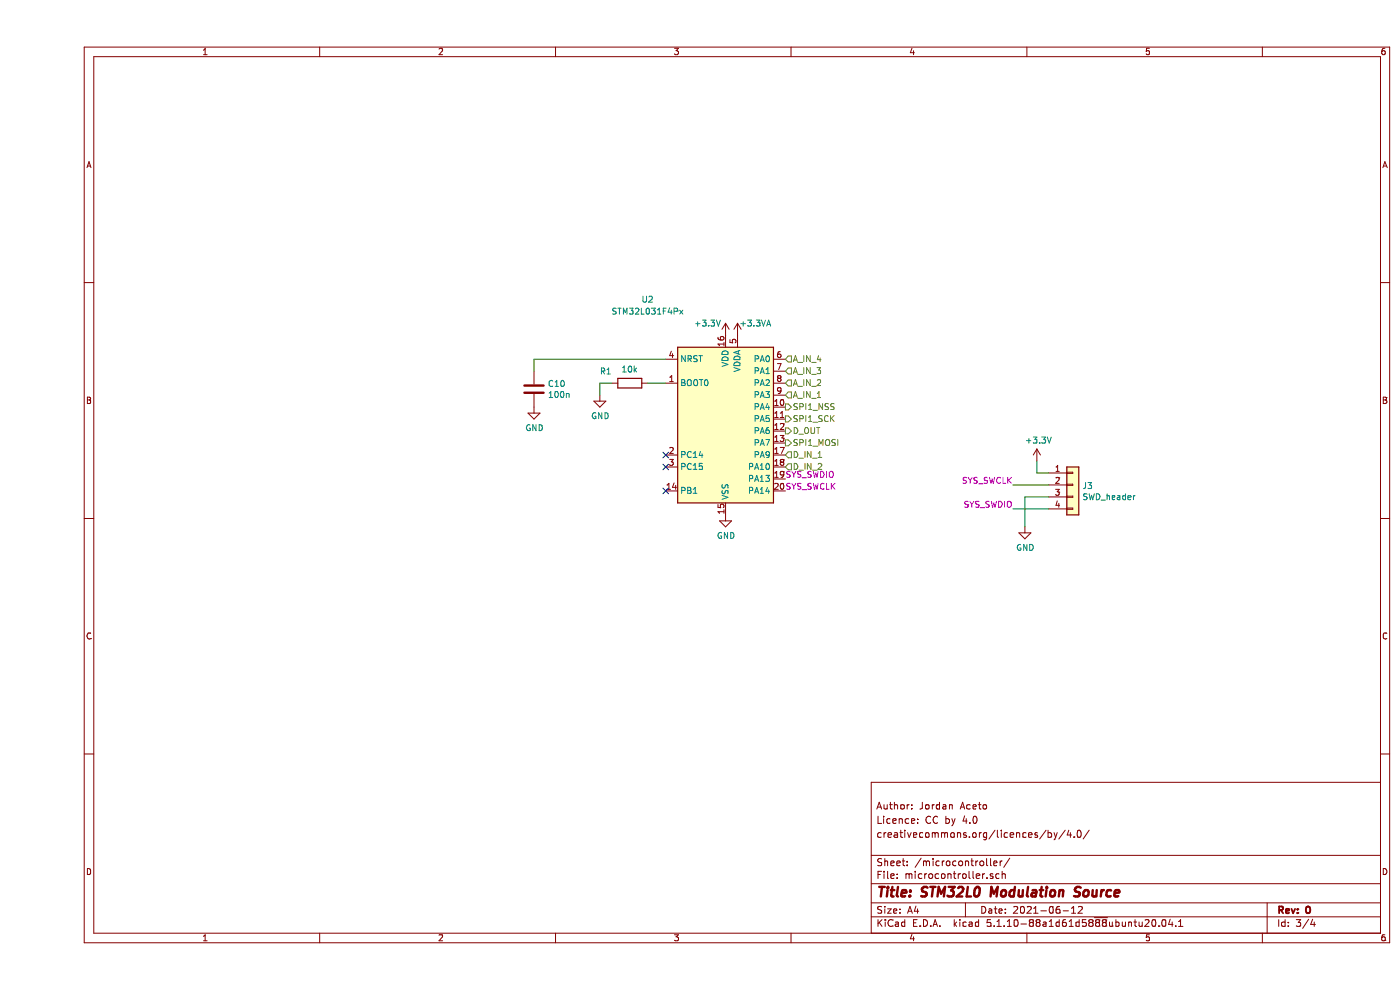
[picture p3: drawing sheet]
EESchema Schematic File Version 4
EELAYER 30 0
EELAYER END
$Descr A4 11693 8268
encoding utf-8
Sheet 3 4
Title "STM32L0 Modulation Source"
Date "2021-06-12"
Rev "0"
Comp ""
Comment1 "creativecommons.org/licences/by/4.0/"
Comment2 "Licence: CC by 4.0"
Comment3 "Author: Jordan Aceto"
Comment4 ""
$EndDescr
$Comp
L MCU_ST_STM32L0:STM32L031F4Px U?
U 1 1
P 5750 3500
AR Path="/60C43B70" Ref="U?"  Part="1" 
AR Path="/60C41260/60C43B70" Ref="U2"  Part="1" 
F 0 "U2" H 5100 4500 50  0000 C CNN
F 1 "STM32L031F4Px" H 5100 4400 50  0000 C CNN
F 2 "Package_SO:TSSOP-20_4.4x6.5mm_P0.65mm" H 5350 2800 50  0001 R CNN
F 3 "http://www.st.com/st-web-ui/static/active/en/resource/technical/document/datasheet/DM00140359.pdf" H 5750 3500 50  0001 C CNN
	1    5750 3500
	1    0    0    -1  
$EndComp
$Comp
L power:GND #PWR?
U 1 1
P 5750 4300
AR Path="/60C43B76" Ref="#PWR?"  Part="1" 
AR Path="/60C41260/60C43B76" Ref="#PWR06"  Part="1" 
F 0 "#PWR06" H 5750 4050 50  0001 C CNN
F 1 "GND" H 5755 4127 50  0000 C CNN
F 2 "" H 5750 4300 50  0001 C CNN
F 3 "" H 5750 4300 50  0001 C CNN
	1    5750 4300
	1    0    0    -1  
$EndComp
$Comp
L power:+3.3V #PWR?
U 1 1
P 5750 2800
AR Path="/60C43B7C" Ref="#PWR?"  Part="1" 
AR Path="/60C41260/60C43B7C" Ref="#PWR05"  Part="1" 
F 0 "#PWR05" H 5750 2650 50  0001 C CNN
F 1 "+3.3V" H 5600 2900 50  0000 C CNN
F 2 "" H 5750 2800 50  0001 C CNN
F 3 "" H 5750 2800 50  0001 C CNN
	1    5750 2800
	1    0    0    -1  
$EndComp
$Comp
L power:+3.3VA #PWR?
U 1 1
P 5850 2800
AR Path="/60C43B82" Ref="#PWR?"  Part="1" 
AR Path="/60C41260/60C43B82" Ref="#PWR07"  Part="1" 
F 0 "#PWR07" H 5850 2650 50  0001 C CNN
F 1 "+3.3VA" H 6000 2900 50  0000 C CNN
F 2 "" H 5850 2800 50  0001 C CNN
F 3 "" H 5850 2800 50  0001 C CNN
	1    5850 2800
	1    0    0    -1  
$EndComp
Text Label 6250 4100 0    50   ~ 0
SYS_SWCLK
Text Label 6250 4000 0    50   ~ 0
SYS_SWDIO
$Comp
L Device:R R?
U 1 1
P 4950 3200
AR Path="/60C43B91" Ref="R?"  Part="1" 
AR Path="/60C41260/60C43B91" Ref="R1"  Part="1" 
F 0 "R1" V 4850 3000 50  0000 C CNN
F 1 "10k" V 4834 3200 50  0000 C CNN
F 2 "Resistor_SMD:R_0603_1608Metric" V 4880 3200 50  0001 C CNN
F 3 "~" H 4950 3200 50  0001 C CNN
	1    4950 3200
	0    1    1    0   
$EndComp
$Comp
L power:GND #PWR?
U 1 1
P 4700 3300
AR Path="/60C43B97" Ref="#PWR?"  Part="1" 
AR Path="/60C41260/60C43B97" Ref="#PWR04"  Part="1" 
F 0 "#PWR04" H 4700 3050 50  0001 C CNN
F 1 "GND" H 4705 3127 50  0000 C CNN
F 2 "" H 4700 3300 50  0001 C CNN
F 3 "" H 4700 3300 50  0001 C CNN
	1    4700 3300
	1    0    0    -1  
$EndComp
Wire Wire Line
	4700 3300 4700 3200
Wire Wire Line
	4700 3200 4800 3200
Wire Wire Line
	5100 3200 5250 3200
$Comp
L Device:C C?
U 1 1
P 4150 3250
AR Path="/60C43BA0" Ref="C?"  Part="1" 
AR Path="/60C41260/60C43BA0" Ref="C10"  Part="1" 
F 0 "C10" H 4265 3296 50  0000 L CNN
F 1 "100n" H 4265 3205 50  0000 L CNN
F 2 "Capacitor_SMD:C_0603_1608Metric" H 4188 3100 50  0001 C CNN
F 3 "~" H 4150 3250 50  0001 C CNN
	1    4150 3250
	1    0    0    -1  
$EndComp
Wire Wire Line
	4150 3100 4150 3000
Wire Wire Line
	4150 3000 5250 3000
$Comp
L power:GND #PWR?
U 1 1
P 4150 3400
AR Path="/60C43BA8" Ref="#PWR?"  Part="1" 
AR Path="/60C41260/60C43BA8" Ref="#PWR03"  Part="1" 
F 0 "#PWR03" H 4150 3150 50  0001 C CNN
F 1 "GND" H 4155 3227 50  0000 C CNN
F 2 "" H 4150 3400 50  0001 C CNN
F 3 "" H 4150 3400 50  0001 C CNN
	1    4150 3400
	1    0    0    -1  
$EndComp
Text HLabel 6250 3600 2    50   Output ~ 0
D_OUT
Text HLabel 6250 3000 2    50   Input ~ 0
A_IN_4
Text HLabel 6250 3300 2    50   Input ~ 0
A_IN_1
Text HLabel 6250 3200 2    50   Input ~ 0
A_IN_2
Text HLabel 6250 3100 2    50   Input ~ 0
A_IN_3
Text HLabel 6250 3400 2    50   Output ~ 0
SPI1_NSS
Text HLabel 6250 3500 2    50   Output ~ 0
SPI1_SCK
Text HLabel 6250 3700 2    50   Output ~ 0
SPI1_MOSI
NoConn ~ 5250 3800
NoConn ~ 5250 3900
NoConn ~ 5250 4100
Text Label 8150 4050 2    50   ~ 0
SYS_SWCLK
Text Label 8150 4250 2    50   ~ 0
SYS_SWDIO
$Comp
L power:GND #PWR09
U 1 1
P 8250 4400
F 0 "#PWR09" H 8250 4150 50  0001 C CNN
F 1 "GND" H 8255 4227 50  0000 C CNN
F 2 "" H 8250 4400 50  0001 C CNN
F 3 "" H 8250 4400 50  0001 C CNN
	1    8250 4400
	1    0    0    -1  
$EndComp
Wire Wire Line
	8250 4400 8250 4150
Wire Wire Line
	8250 4150 8450 4150
Wire Wire Line
	8150 4250 8450 4250
$Comp
L power:+3.3V #PWR010
U 1 1
P 8350 3850
F 0 "#PWR010" H 8350 3700 50  0001 C CNN
F 1 "+3.3V" H 8365 4023 50  0000 C CNN
F 2 "" H 8350 3850 50  0001 C CNN
F 3 "" H 8350 3850 50  0001 C CNN
	1    8350 3850
	1    0    0    -1  
$EndComp
Wire Wire Line
	8350 3850 8350 3950
Wire Wire Line
	8350 3950 8450 3950
Wire Wire Line
	8150 4050 8450 4050
$Comp
L Connector_Generic:Conn_01x04 J3
U 1 1
P 8650 4050
F 0 "J3" H 8730 4042 50  0000 L CNN
F 1 "SWD_header" H 8730 3951 50  0000 L CNN
F 2 "Connector_PinHeader_2.54mm:PinHeader_1x04_P2.54mm_Vertical" H 8650 4050 50  0001 C CNN
F 3 "~" H 8650 4050 50  0001 C CNN
	1    8650 4050
	1    0    0    -1  
$EndComp
Text HLabel 6250 3800 2    50   Input ~ 0
D_IN_1
Text HLabel 6250 3900 2    50   Input ~ 0
D_IN_2
$EndSCHEMATC
